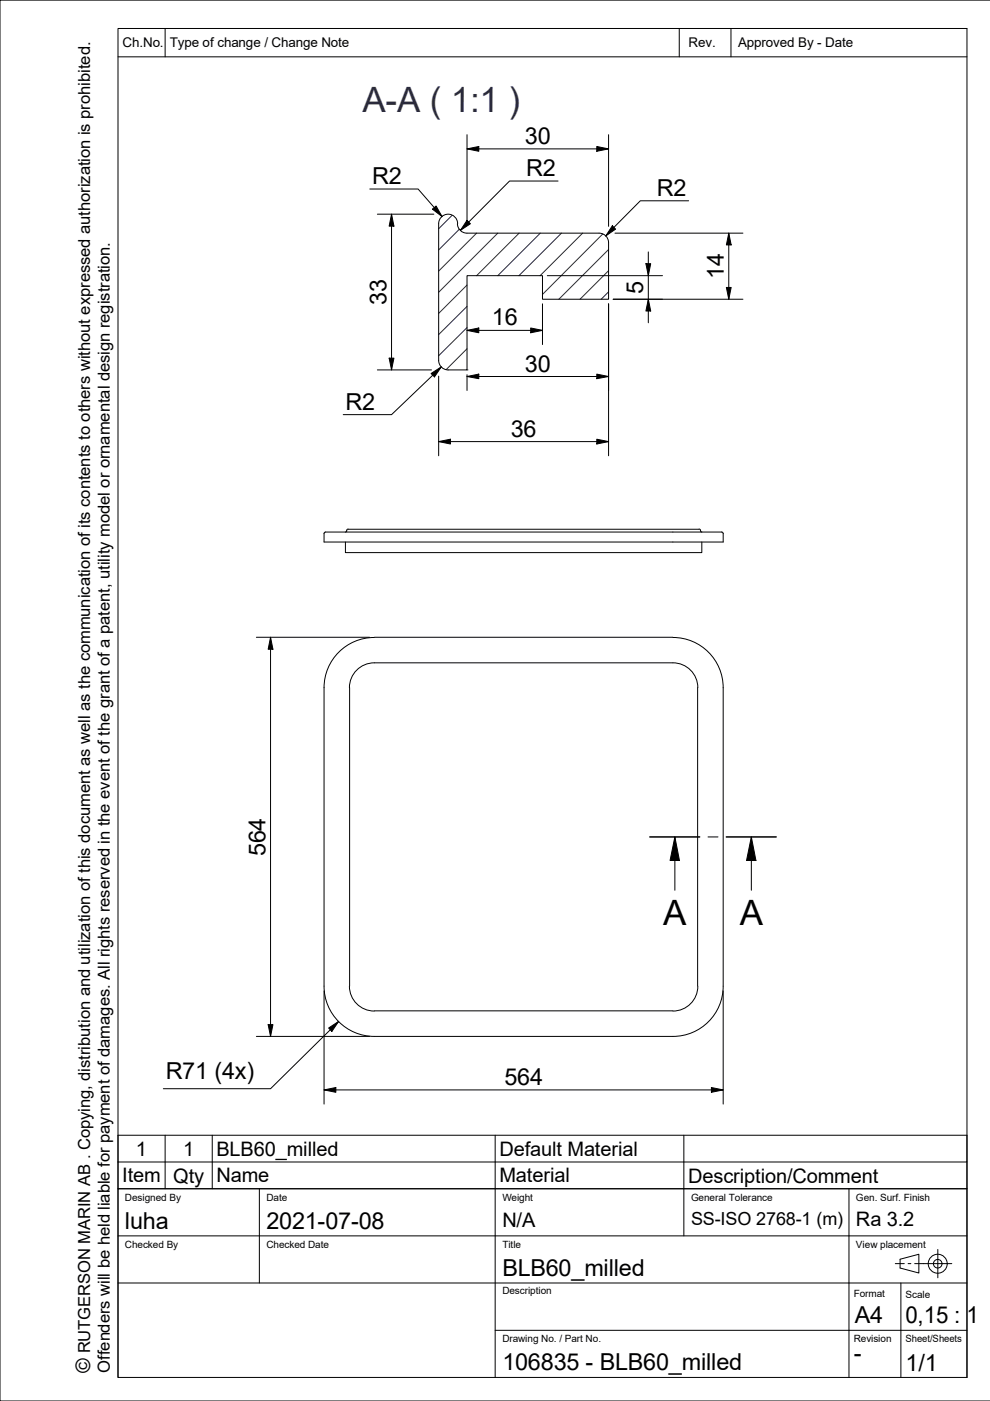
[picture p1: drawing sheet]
<svg xmlns="http://www.w3.org/2000/svg" width="210mm" height="297mm" viewBox="0 0 210 297" stroke-linecap="round" stroke-linejoin="round" font-family="sans-serif">
<!-- layer: Hatch -->
<g fill="none" stroke="#1e1e47" stroke-width=".21">
<path d="M95.8 45.7l-2.8 2.8M97.4 48.6l-4.4 4.4M101 49.4l-8 8.1M105.5 49.4l-12.5 12.6M110.1 49.4l-9.1 9M114.6 49.4l-9.1 9M119 49.4l-9 9M123.5 49.4l-9 9M127.8 49.6l-12.8 12.8M129 57.4l-6 6M129 52.9l-10.5 10.5M99 78.4h.1"/>
<path d="M99 73.9l-4.4 4.4M99 69.5l-6 5.9M99 65l-6 5.9M99 60.4l-6 6M129 61.9l-1.5 1.5"/>
</g>
<!-- layer: Visible Edges(Rutgerssons) -->
<g fill="none" stroke="#000" stroke-width=".21">
<path d="M97 47.4a2.01 2.01 0 0 0 2 2h28a2.01 2.01 0 0 1 2 2M97 47.4a2.01 2.01 0 0 0-2-2 2.01 2.01 0 0 0-2 2v29a2.01 2.01 0 0 0 2 2M129 51.4v12h-14v-5h-16v20h-4M68.8 113l.2-.2h84l.3 .3v1.8h-84.6zM73.2 114.9v2.3h75.6v-2.3M73.5 112.5l-.3 .3M73.8 112.2l-.3 .3M73.8 112.2h74.4M148.2 112.2l.6 .6M79.4 135.2a10.6 10.6 0 0 0-10.7 10.6M79.4 135.1h63.3M142.7 135.2a10.6 10.6 0 0 1 10.6 10.6"/>
<path d="M68.7 145.8v63.3M74.1 145.8v63.3M142.7 140.5h-63.3a5.3 5.3 0 0 0-5.3 5.3M142.7 140.5a5.3 5.3 0 0 1 5.3 5.3M147.9 145.8v63.3M153.3 145.8v63.3M68.7 209.1a10.6 10.6 0 0 0 10.7 10.6h63.3M74.1 209.1a5.3 5.3 0 0 0 5.3 5.3M79.4 214.3h63.3M148 209.1a5.3 5.3 0 0 1-5.3 5.3M153.3 209.1a10.6 10.6 0 0 1-10.6 10.6"/>
</g>
<!-- layer: Section View Lines(Rutgerssons) -->
<path d="M137.8 177.4h10.6M143.1 177.4l1 5h-2zM143.1 177.4v11.4M150.1 177.4h2.1M154 177.4h10.6M159.3 177.4l1 5h-2zM159.3 177.4v11.4" fill="none" stroke="#000" stroke-width=".21"/>
<g fill="#000">
<path d="M143.1 177.4l1 5h-2z" fill-rule="evenodd"/>
<path d="M159.3 177.4l1 5h-2z" fill-rule="evenodd"/>
</g>
<!-- layer: Symbols(Rutgerssons) -->
<path d="M25 246.4h180v-5.7h-180v11.3h180v-5.6M35 240.7v11.3M45 240.7v11.3M105 240.7v11.3M145 240.7v11.3" fill="none" stroke="#000" stroke-width=".21"/>
<!-- layer: Sketch Geometry(Rutgerssons) -->
<g fill="none" stroke="#000" stroke-width=".21">
<path d="M25 6h180v286h-180zM25 12.1h180M35 6v6.1M144 6v6.1M155 6v6.1M210 0h-210v297h210M55 252v20M105 252v40M145 252v10M180 252v40M205 252h-180v40M25 272h180"/>
<path d="M25 262h180M189.8 267.9h1.9M190.8 267l4-1.1v4l-4-1.1zM191 272v20M192.5 267.9h.6M193.9 267.9h7.9M198.8 264.9v6M105 282.1h100"/>
<circle cx="198.8" cy="267.9" r="2.01"/>
<circle cx="198.8" cy="267.9" r=".91"/>
</g>
<!-- layer: Dimensions(Rutgerssons) -->
<g fill="none" stroke="#000" stroke-width=".21">
<path d="M99 31.6l2.5-.5v1zM99 31.6h30M99 28.6v18.2M118.3 38.4h-10.3l-10.4 10.4M126.5 31.1l2.5 .5-2.5 .5zM129 28.6v19.4M78.4 40.1h10.2l5.1 5.8M80 45.4h12M83 45.4l.5 2.5h-1zM83 45.4v33M91.7 44.4l.8-.7 1.2 2.2zM99 46.7l.7 .7-2.1 1.4z"/>
<path d="M116 58.4h24.5M129.8 47.9l.7 .7-2.1 1.4zM130.4 49.4h27.1M136.9 55.9h1.1l-.5 2.5zM137.5 53.4v15M146 42.6h-10.2l-7.4 7.4M154.5 49.4l.5 2.5h-1zM154.5 49.4v14M80 78.4h11.5M82.5 75.9h1l-.5 2.5zM91.4 79.2l2.2-1.4-1.5 2.1zM93 79.7v16.9"/>
<path d="M93.6 77.8l-10.6 10.1h-10.2M99 79.8l2.5-.5v1zM99 70l2.5-.5v1.1zM99 79.4v3.4M99 79.8h30M99 70h16M112.5 69.5l2.5 .5-2.5 .6zM115 64.4v8.7M126.5 79.3l2.5 .5-2.5 .5zM129 64.4v32.2M130 63.4h27.5M137.5 63.4l.5 2.5h-1.1z"/>
<path d="M154 60.9h1l-.5 2.5zM93 93.6l2.5-.5v1zM93 93.6h36M126.5 93.1l2.5 .5-2.5 .5zM54.4 135.1h24M57.4 135.1l.5 2.6h-1zM57.4 135.1v84.6M54.4 219.7h24M56.9 217.2h1l-.5 2.5zM68.7 210.1v24M69.7 218l2.1-1.4-1.4 2.1zM71.8 216.6l-14.4 14.2h-22.8"/>
<path d="M153.3 210.1v24M68.7 231.1l2.5-.5v1zM68.7 231.1h84.6M150.8 230.6l2.5 .5-2.5 .5z"/>
</g>
<g fill="#000">
<path d="M99 31.6l2.5-.5v1z" fill-rule="evenodd"/>
<path d="M126.5 31.1l2.5 .5-2.5 .5z" fill-rule="evenodd"/>
<path d="M83 45.4l.5 2.5h-1z" fill-rule="evenodd"/>
<path d="M91.7 44.4l.8-.7 1.2 2.2z" fill-rule="evenodd"/>
<path d="M99 46.7l.7 .7-2.1 1.4z" fill-rule="evenodd"/>
<path d="M129.8 47.9l.7 .7-2.1 1.4z" fill-rule="evenodd"/>
<path d="M136.9 55.9h1.1l-.5 2.5z" fill-rule="evenodd"/>
<path d="M154.5 49.4l.5 2.5h-1z" fill-rule="evenodd"/>
<path d="M82.5 75.9h1l-.5 2.5z" fill-rule="evenodd"/>
<path d="M91.4 79.2l2.2-1.4-1.5 2.1z" fill-rule="evenodd"/>
<path d="M99 79.8l2.5-.5v1z" fill-rule="evenodd"/>
<path d="M99 70l2.5-.5v1.1z" fill-rule="evenodd"/>
<path d="M112.5 69.5l2.5 .5-2.5 .6z" fill-rule="evenodd"/>
<path d="M137.5 63.4l.5 2.5h-1.1z" fill-rule="evenodd"/>
<path d="M154 60.9h1l-.5 2.5z" fill-rule="evenodd"/>
<path d="M93 93.6l2.5-.5v1z" fill-rule="evenodd"/>
<path d="M126.5 79.3l2.5 .5-2.5 .5z" fill-rule="evenodd"/>
<path d="M126.5 93.1l2.5 .5-2.5 .5z" fill-rule="evenodd"/>
<path d="M57.4 135.1l.5 2.6h-1z" fill-rule="evenodd"/>
<path d="M56.9 217.2h1l-.5 2.5z" fill-rule="evenodd"/>
<path d="M69.7 218l2.1-1.4-1.4 2.1z" fill-rule="evenodd"/>
<path d="M68.7 231.1l2.5-.5v1z" fill-rule="evenodd"/>
<path d="M150.8 230.6l2.5 .5-2.5 .5z" fill-rule="evenodd"/>
</g>
<text font-size="7.4" fill="#262659" x="76.8" y="23.7">A-A ( 1:1 )</text>
<g font-size="7.4">
<text x="140.6" y="196.2">A</text>
<text x="156.8" y="196.2">A</text>
</g>
<g font-size="5">
<text x="111.3" y="30.5">30</text>
<text x="78.9" y="39.1">R2</text>
<text x="111.5" y="37.4">R2</text>
<text x="139.2" y="41.6">R2</text>
<text x="153.5" y="59.2" transform="rotate(-90 153.5 59.2)">14</text>
<text x="82" y="64.6" transform="rotate(-90 82 64.6)">33</text>
<text x="136.4" y="62.3" transform="rotate(-90 136.4 62.3)">5</text>
<text x="104.3" y="69">16</text>
<text x="111.3" y="78.8">30</text>
<text x="73.3" y="86.9">R2</text>
<text x="108.3" y="92.6">36</text>
<text x="56.3" y="181.5" transform="rotate(-90 56.3 181.5)">564</text>
<text x="35.1" y="228.8">R71 (4x)</text>
<text x="106.9" y="230">564</text>
<text x="26.5" y="260.5">luha</text>
<text x="56.5" y="260.5">2021-07-08</text>
<text x="106.5" y="270.5">BLB60_milled</text>
<text x="181.2" y="280.5">A4</text>
<text x="192" y="280.6">0,15 : 1</text>
<text x="106.5" y="290.6">106835 - BLB60_milled</text>
<text x="181" y="288.5">-</text>
<text x="192" y="290.6">1/1</text>
</g>
<g font-size="4.2">
<text x="28.8" y="245">1</text>
<text x="38.8" y="245">1</text>
<text x="45.9" y="245">BLB60_milled</text>
<text x="105.9" y="245.1">Default Material</text>
<text x="25.9" y="250.7">Item</text>
<text x="36.7" y="250.7">Qty</text>
<text x="45.9" y="250.7">Name</text>
<text x="105.9" y="250.7">Material</text>
<text x="145.9" y="250.7">Description/Comment</text>
<text x="106.5" y="260.1">N/A</text>
<text x="181.5" y="260">Ra 3.2</text>
<text x="19.1" y="291" transform="rotate(-90 19.1 291)">©</text>
</g>
<text font-size="3.8" x="146.5" y="259.8">SS-ISO 2768-1 (m)</text>
<g font-size="3.5">
<text x="19.1" y="287" transform="rotate(-90 19.1 287)">RUTGERSON MARIN AB . Copying, distribution and utilization of this document as well as the communication of its contents to others without expressed authorization is prohibited.</text>
<text x="23.3" y="291" transform="rotate(-90 23.3 291)">Offenders will be held liable for payment of damages. All rights reserved in the event of the grant of a patent, utility model or ornamental design registration.</text>
</g>
<g font-size="2.8">
<text x="26" y="10.1">Ch.No.</text>
<text x="36" y="10.1">Type of change / Change Note</text>
<text x="146" y="10">Rev.</text>
<text x="156.5" y="10">Approved By - Date</text>
</g>
<g font-size="2.1">
<text x="26.5" y="254.5">Designed By</text>
<text x="56.5" y="254.5">Date</text>
<text x="106.5" y="254.5">Weight</text>
<text x="146.5" y="254.6">General Tolerance</text>
<text x="181.5" y="254.6">Gen. Surf. Finish</text>
<text x="26.5" y="264.6">Checked By</text>
<text x="56.5" y="264.6">Checked Date</text>
<text x="106.5" y="264.5">Title</text>
<text x="181.5" y="264.5">View placement</text>
<text x="106.5" y="274.4">Description</text>
<text x="181" y="275">Format</text>
<text x="192" y="275.2">Scale</text>
<text x="106.5" y="284.6">Drawing No. / Part No.</text>
<text x="181" y="284.6">Revision</text>
<text x="192" y="284.6">Sheet/Sheets</text>
</g>
</svg>
